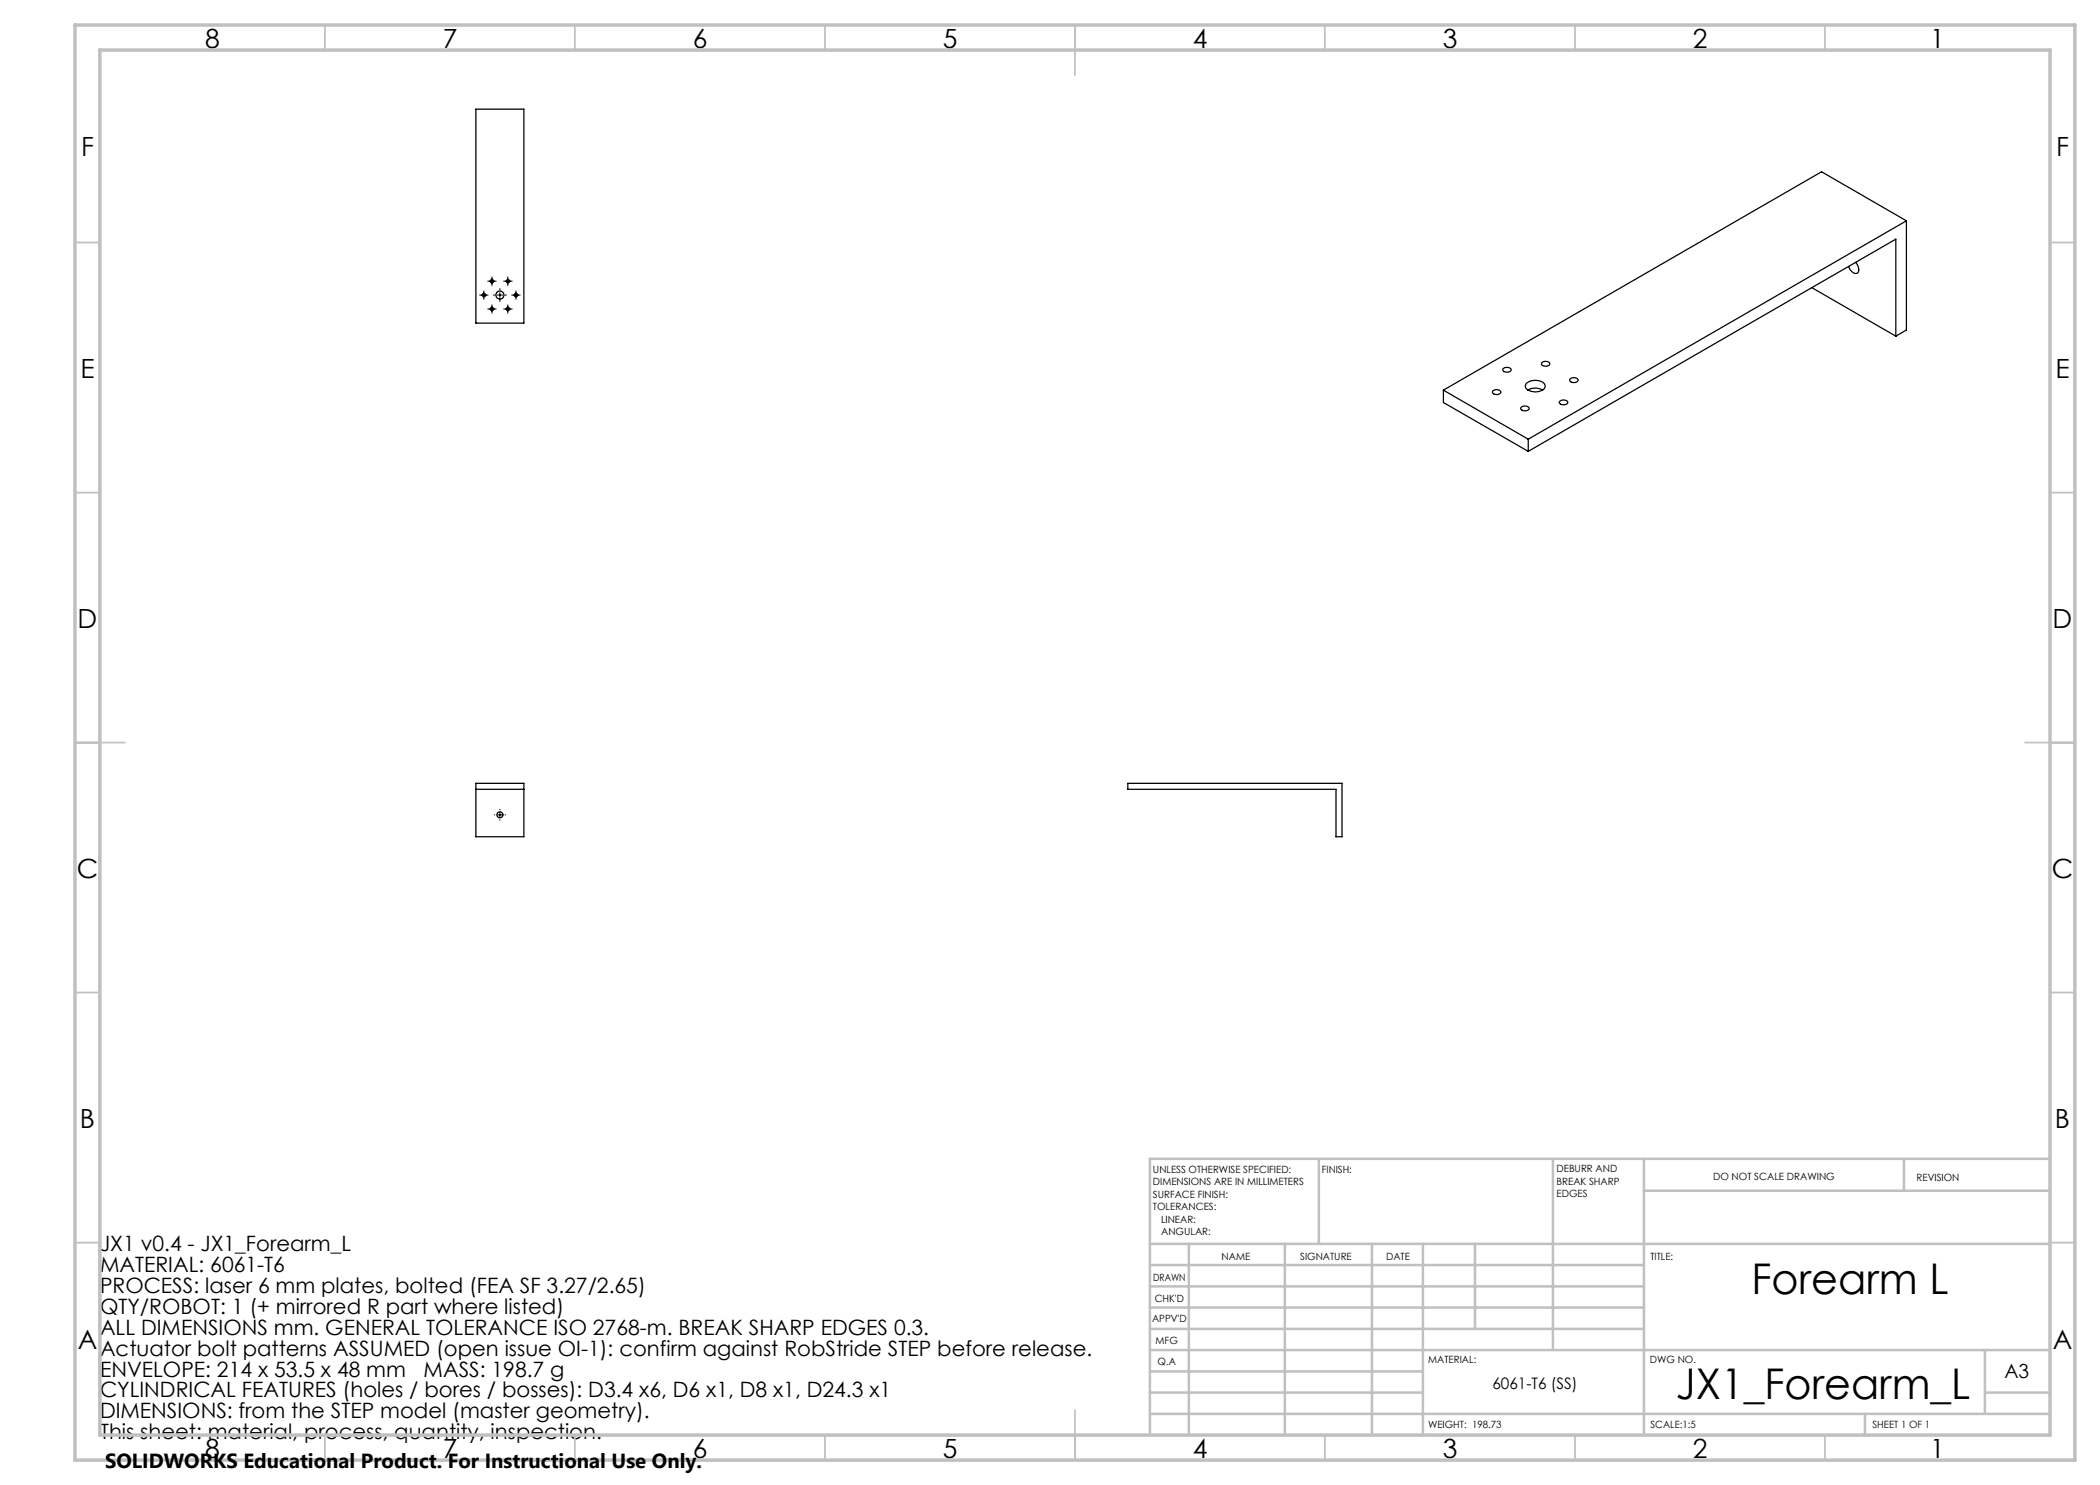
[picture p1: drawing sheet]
<svg xmlns="http://www.w3.org/2000/svg" width="420mm" height="297mm" viewBox="0 0 420 297" stroke-linecap="round" stroke-linejoin="round" font-family="sans-serif">
<g fill="none" stroke="#000" stroke-width=".25">
<path d="M95.2 21.8h9.6v42.8h-9.6zM362.4 57.5l16.8 9.7M371.1 52.5a1.68 1.68 0 0 1 .4 2.1 1.48 1.48 0 0 1-1.8-1.3M381.3 44.2l-17-9.8-75.6 43.6M381.3 44.2l-75.7 43.6M381.3 44.2v21.8l-2.1 1.2M288.7 78l16.9 9.8M288.7 78v2.5l16.9 9.8M298.6 78.2a1 1 0 0 1 1.6 .3 .96 .96 0 0 1-1.7-.2zM300.6 73.7a1.14 1.14 0 0 1 1.6 .2 .94 .94 0 0 1-1.6 .3zM305.2 76.7a2.68 2.68 0 0 1 3.8 .2 1.08 1.08 0 0 1-1.1 1.4 2.58 2.58 0 0 1-2.8-.9zM305.6 78a3.2 3.2 0 0 1 2.9 0"/>
<path d="M308.4 72.5a1.14 1.14 0 0 1 1.6 .2 .94 .94 0 0 1-1.6 .3zM314 75.8a1 1 0 0 1 1.6 .3 .96 .96 0 0 1-1.7-.2zM379.2 67.2v-19.4l-73.6 42.5M304.2 81.5a1.14 1.14 0 0 1 1.6 .1 .94 .94 0 0 1-1.6 .3l-.1-.1zM305.6 87.8v2.5M312 80.3a1.14 1.14 0 0 1 1.5 .1 .94 .94 0 0 1-1.5 .3l-.1-.1zM95.2 156.7h9.6v10.7h-9.6zM95.2 157.9h9.6M225.6 156.7h42.8v10.7h-1.2v-9.5h-41.6z"/>
<circle cx="96.8" cy="59" r=".35"/>
<circle cx="98.4" cy="56.2" r=".34"/>
<circle cx="100" cy="59" r=".81"/>
<circle cx="101.6" cy="56.2" r=".34"/>
<circle cx="103.2" cy="59" r=".35"/>
<circle cx="98.4" cy="61.8" r=".34"/>
<circle cx="101.6" cy="61.8" r=".34"/>
<circle cx="100" cy="163" r=".59"/>
</g>
<g fill="none" stroke="#000" stroke-width=".2">
<path d="M95.9 59h1.7M96.8 58.2v1.7M97.5 56.2h1.7M98.4 55.4v1.7M98.7 59h.3M99.5 59h1M100 57.7v.3M100 58.5v1M100.7 56.2h1.7M101 59h.3M101.6 55.4v1.7M102.3 59h1.7"/>
<path d="M103.2 58.2v1.7M97.5 61.8h1.7M98.4 61v1.6M100 60v.3M100.7 61.8h1.7M101.6 61v1.6M98.9 163h.1M99.5 163h1M100 161.9v.1M100 162.5v1M100 164v.1M101 163h.1"/>
</g>
<g fill="none" stroke="#c0c0c0" stroke-width=".35">
<path d="M65 5v5M115 5v5M165 5v5M215 5v10M265 5v5M315 5v5M365 5v5M15 48.5h5M410 48.5h5M15 98.5h5M410 98.5h5M15 148.5h10"/>
<path d="M405 148.5h10M15 198.5h5M410 198.5h5M15 248.5h5M410 248.5h5M65 287v5M115 287v5M165 287v5M215 282v10M265 287v5M315 287v5M365 287v5"/>
</g>
<g fill="none" stroke="#c0c0c0" stroke-width=".5">
<path d="M263.8 231.8v17M310.6 231.8v38.2M328.8 231.8v55.2M328.8 238.2h81.2M380.8 231.8v6.4M410 231.8h-180v55.2M230 248.8h180M230 257.3h98.8M230 253h98.8M237.8 248.8v38.2M257 248.8v38.2M274.4 248.8v38.2"/>
<path d="M284.6 248.8v38.2M295 248.8v17M230 265.8h98.8M230 261.5h98.8M230 278.5h54.6M230 274.3h54.6M230 270h180M397 278.5h13M397 270v12.8M230 282.8h180M373 282.8v4.2"/>
</g>
<path d="M15 5h400v287h-400zM20 10h390v277h-390z" fill="none" stroke="#c0c0c0" stroke-width=".7"/>
<g font-size="8.5">
<text x="350.3" y="258.8">Forearm L</text>
<text x="335.2" y="279.7">JX1_Forearm_L</text>
</g>
<g font-size="5.3">
<text x="41" y="9.5">8</text>
<text x="88.5" y="9.5">7</text>
<text x="138.5" y="9.5">6</text>
<text x="188.5" y="9.5">5</text>
<text x="238.5" y="9.5">4</text>
<text x="288.5" y="9.5">3</text>
<text x="338.5" y="9.5">2</text>
<text x="386" y="9.5">1</text>
<text x="16.2" y="31.2">F</text>
<text x="411.2" y="31.2">F</text>
<text x="16.1" y="75.5">E</text>
<text x="411.1" y="75.5">E</text>
<text x="15.5" y="125.5">D</text>
<text x="410.5" y="125.5">D</text>
<text x="15.4" y="175.5">C</text>
<text x="410.4" y="175.5">C</text>
<text x="16" y="225.5">B</text>
<text x="411" y="225.5">B</text>
<text x="15.5" y="269.7">A</text>
<text x="410.5" y="269.7">A</text>
<text x="41" y="291.5">8</text>
<text x="88.5" y="291.5">7</text>
<text x="138.5" y="291.5">6</text>
<text x="188.5" y="291.5">5</text>
<text x="238.5" y="291.5">4</text>
<text x="288.5" y="291.5">3</text>
<text x="338.5" y="291.5">2</text>
<text x="386" y="291.5">1</text>
</g>
<g font-size="4.2">
<text x="20" y="250.3">JX1 v0.4 - JX1_Forearm_L</text>
<text x="20" y="254.4">MATERIAL: 6061-T6</text>
<text x="20" y="258.6">PROCESS: laser 6 mm plates, bolted (FEA SF 3.27/2.65)</text>
<text x="20" y="262.8">QTY/ROBOT: 1 (+ mirrored R part where listed)</text>
<text x="20" y="267">ALL DIMENSIONS mm. GENERAL TOLERANCE ISO 2768-m. BREAK SHARP EDGES 0.3.</text>
<text x="20" y="271.1">Actuator bolt patterns ASSUMED (open issue OI-1): confirm against RobStride STEP before release.</text>
<text x="20" y="275.3">ENVELOPE: 214 x 53.5 x 48 mm</text>
<text x="84.7" y="275.3">MASS: 198.7 g</text>
<text x="20" y="279.5">CYLINDRICAL FEATURES (holes / bores / bosses): D3.4 x6, D6 x1, D8 x1, D24.3 x1</text>
<text x="20" y="283.7">DIMENSIONS: from the STEP model (master geometry).</text>
<text x="20" y="287.8">This sheet: material, process, quantity, inspection.</text>
</g>
<text font-size="4.1" x="21" y="293.7">SOLIDWORKS Educational Product. For Instructional Use Only.</text>
<text font-size="3.9" x="400.9" y="275.5">A3</text>
<text font-size="3.2" x="298.5" y="277.9">6061-T6 (SS)</text>
<g font-size="2">
<text x="230.6" y="234.6">UNLESS OTHERWISE SPECIFIED:</text>
<text x="230.6" y="237.1">DIMENSIONS ARE IN MILLIMETERS</text>
<text x="230.6" y="239.6">SURFACE FINISH:</text>
<text x="264.4" y="234.6">FINISH:</text>
<text x="311.3" y="234.5">DEBURR AND</text>
<text x="311.3" y="237">BREAK SHARP</text>
<text x="311.3" y="239.5">EDGES</text>
<text x="342.6" y="236">DO NOT SCALE DRAWING</text>
<text x="383.3" y="236.2">REVISION</text>
<text x="230.6" y="242.1">TOLERANCES:</text>
<text x="232.2" y="244.6">LINEAR:</text>
<text x="232.2" y="247.1">ANGULAR:</text>
<text x="244.3" y="252">NAME</text>
<text x="260" y="251.9">SIGNATURE</text>
<text x="277.2" y="251.9">DATE</text>
<text x="330.1" y="251.9">TITLE:</text>
<text x="230.6" y="256.1">DRAWN</text>
<text x="230.9" y="260.3">CHK'D</text>
<text x="230.4" y="264.4">APPV'D</text>
<text x="231.1" y="268.8">MFG</text>
<text x="231.5" y="273">Q.A</text>
<text x="285.6" y="272.5">MATERIAL:</text>
<text x="330" y="272.5">DWG NO.</text>
<text x="285.6" y="285.5">WEIGHT: 198.73</text>
<text x="330.1" y="285.6">SCALE:1:5</text>
<text x="374.5" y="285.6">SHEET 1 OF 1</text>
</g>
</svg>
